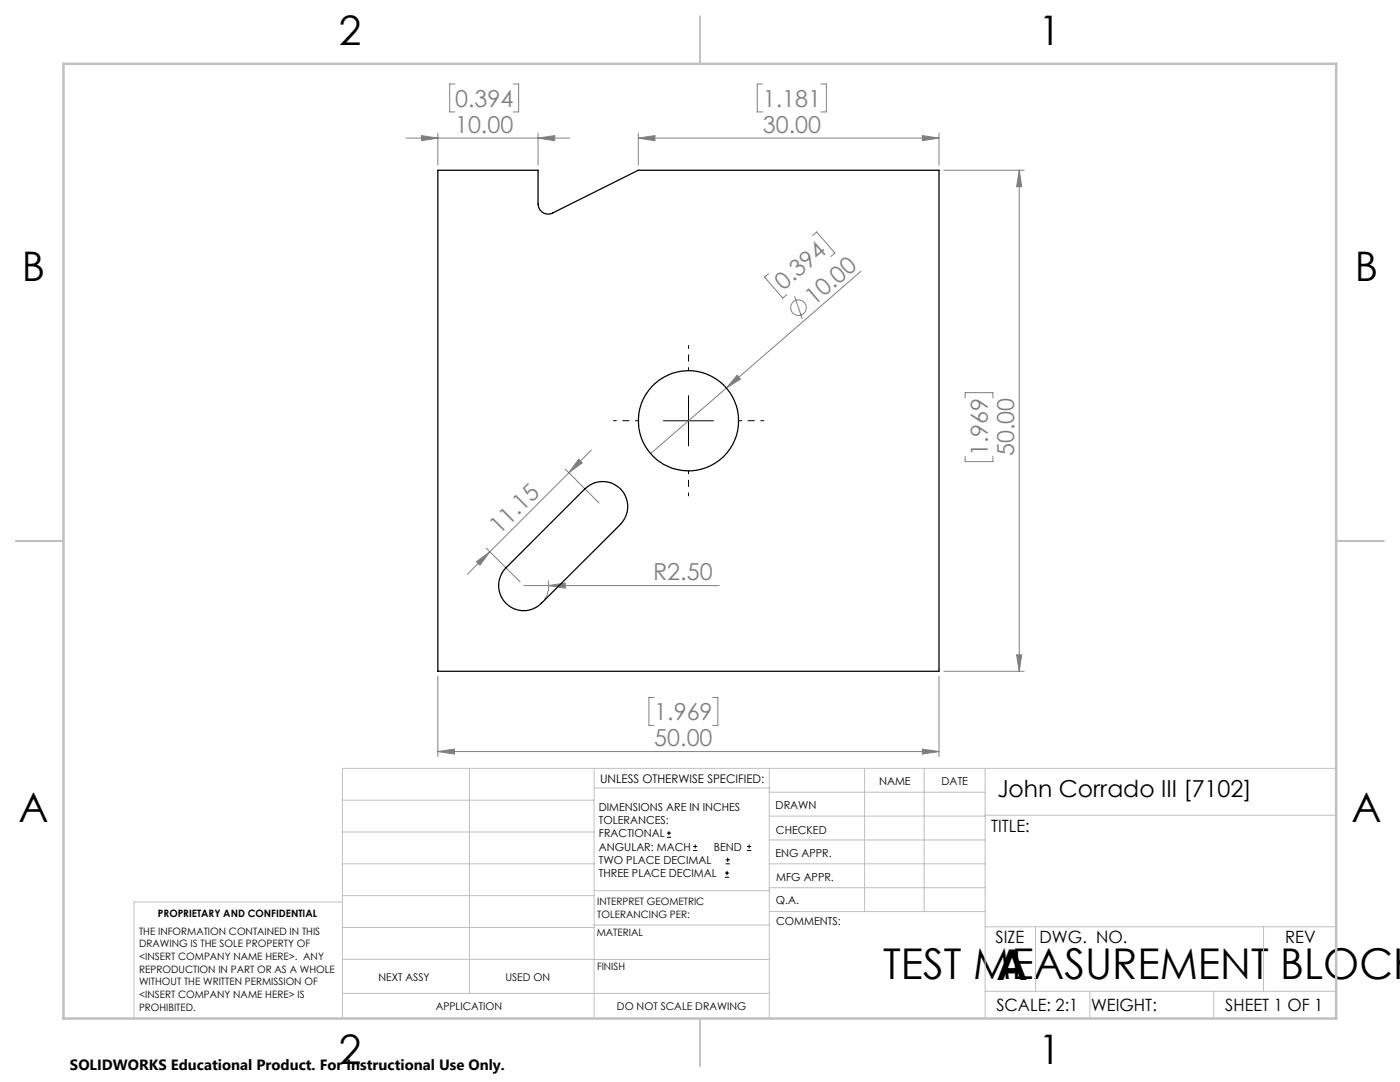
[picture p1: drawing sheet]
<svg xmlns="http://www.w3.org/2000/svg" width="279mm" height="216mm" viewBox="0 0 279 216" stroke-linecap="round" stroke-linejoin="round" font-family="sans-serif">
<g fill="none" stroke="#808080" stroke-width=".2">
<path d="M90.8 16.8h-1.1v5.5h1.1M102.4 16.8h1.1v5.5h-1.1M152.2 16.8h-1.1v5.5h1.1M163.8 16.8h1.1v5.5h-1.1M81 27.6h32.7M84.1 27.1l3.3 .5-3.3 .5zM87.4 26.6v6.3M107.4 26.6v6.3M107.4 27.6l3.3-.5v1zM127.4 26.6v6.3M127.4 27.6h60M127.4 27.6l3.3-.5v1z"/>
<path d="M184.1 27.1l3.3 .5-3.3 .5zM187.4 26.6v6.3M188.4 34h16M203.4 34l.5 3.3h-1zM203.4 34v99.9M153.4 54.6l-.8 .7 3.6 4.2 .8-.7M158.6 59.1l1.5 4.5M162.2 47l.8-.7 3.6 4.2-.8 .7M171.8 54.1l-42 36.4M147.1 74.9l.7 .7-2.8 1.8zM192.6 79.4v-1h5.6v1M112.8 93.6l6.8 6.8"/>
<path d="M113.5 94.3l-20.2 20.3M115.5 91.6l.7 .8-2.7 1.9zM118 89.8l-4.5 4.5M192.6 91.1v1h5.6v-1M95.1 112.1l2.7-2-2 2.7zM97 109.4l6.8 6.7M104.5 116.8h39M109.4 115.9a4.9 4.9 0 0 1-.7 3.7M109.5 116.8l3.3-.5v1.1zM87.4 135v16M130.6 139.2h-1.1v5.5h1.1M142.2 139.2h1.1v5.5h-1.1"/>
<path d="M187.4 135v16M188.4 133.9h16M202.9 130.7h1l-.5 3.2zM87.4 150l3.3-.5v1zM87.4 150h100M184.1 149.5l3.3 .5-3.3 .5z"/>
<circle cx="159.3" cy="61.4" r="1.55"/>
</g>
<g fill="none" stroke="#000" stroke-width=".2">
<path d="M137.4 79v10M132.4 84h10M133.1 167.1h.8M133.1 166.2h.8M133.5 165.8v.9M138.3 169.7h.8M138.3 168.9h.8M138.7 168.5v.8M144.7 175h.8M144.7 174.2h.8M144.8 172.4h.9M144.8 171.6h.9"/>
<path d="M145.1 173.8v.8M145.2 171.1v.9M149.1 169.7h.8M149.1 168.9h.8M149.5 168.5v.8"/>
</g>
<path d="M137.4 73.9v-5M127.4 83.9h-5M137.4 93.9v5M147.4 83.9h5" fill="none" stroke="#000" stroke-width=".2" stroke-dasharray="15.2 1.3 1.3 1.3" stroke-dashoffset="14.6"/>
<g fill="none" stroke="#c0c0c0" stroke-width=".2">
<path d="M68.3 159.7h50.3M93.7 153.3v44.9M118.6 153.3v49.9M118.6 157.2h34.9M153.5 153.3v49.9M153.5 158.1h43.1M172.5 153.3v28.6M184.4 153.3v28.6M196.6 153.3v49.9M266.7 153.3h-198.4v49.9M68.3 178.7h50.3M68.3 172.4h50.3"/>
<path d="M68.3 166h50.3M68.3 180h-41.6v23.2M118.6 177.7h35M153.5 167.6h43.1M153.5 162.8h43.1M153.5 172.4h43.1M153.5 177.1h43.1M196.6 162.7h70.1M68.3 198.2h85.2M68.3 191.4l85.2 .1M68.3 185.1h50.3M118.6 184.6h35"/>
<path d="M153.6 181.9h43M196.6 197.8h70.1M196.6 184.9h70.1M206.7 184.9v12.9M217.5 197.8v5.4M242.2 197.8v5.4M252.2 184.9v12.9"/>
</g>
<path d="M139.7 3.2v9.5M3.1 107.9h9.6M266.7 107.9h9.5M139.7 203.2v9.6" fill="none" stroke="#c0c0c0" stroke-width=".25"/>
<path d="M12.7 12.7h254v190.5h-254z" fill="none" stroke="#c0c0c0" stroke-width=".5"/>
<g fill="#808080">
<path d="M147.1 74.9l.7 .7-2.8 1.8z"/>
<path d="M184.1 27.1l3.3 .5-3.3 .5zM127.4 27.6l3.3-.5v1z"/>
<path d="M87.4 150l3.3-.5v1zM184.1 149.5l3.3 .5-3.3 .5zM109.5 116.8l3.3 .6v-1.1z"/>
<path d="M84.1 27.1l3.3 .5-3.3 .5zM107.4 27.6l3.3-.5v1z"/>
<path d="M115.5 91.6l.7 .8-2.7 1.9zM95.1 112.1l2.7-2-2 2.7z"/>
<path d="M202.9 130.7h1l-.5 3.2zM203.4 34l.5 3.3h-1z"/>
</g>
<g fill="none" stroke="#000" stroke-width=".25">
<path d="M87.4 34h20v6.7a2 2 0 0 0 2.9 1.8l17.1-8.5h60v99.9h-100zM116.7 97.5a5 5 0 0 1 7.1 0 5 5 0 0 1 0 7.1l-15.7 15.8a5 5 0 0 1-7.1 0 5 5 0 0 1 0-7.1z"/>
<circle cx="137.4" cy="84" r="10"/>
</g>
<g font-size="8.5">
<text x="176.3" y="195.4">TEST MEASUREMENT BLOCK</text>
<text x="198.9" y="195.5">A</text>
</g>
<g font-size="8.1">
<text x="67.6" y="8.9">2</text>
<text x="207.3" y="8.9">1</text>
<text x="4.4" y="56.2">B</text>
<text x="270.4" y="56.2">B</text>
<text x="3.7" y="164.1">A</text>
<text x="269.7" y="164.1">A</text>
<text x="67.6" y="212.4">2</text>
<text x="207.3" y="212.4">1</text>
</g>
<g font-size="4.7" fill="#808080">
<text x="90.8" y="21.3">0.394</text>
<text x="152.2" y="21.3">1.181</text>
<text x="90.8" y="26.5">10.00</text>
<text x="152.2" y="26.5">30.00</text>
<text x="156.4" y="58" transform="rotate(-41 156.4 58)">0.394</text>
<text x="162.5" y="61" transform="rotate(-41 162.5 61)">10.00</text>
<text x="197.2" y="91" transform="rotate(-90 197.2 91)">1.969</text>
<text x="202.4" y="91" transform="rotate(-90 202.4 91)">50.00</text>
<text x="99.7" y="106.7" transform="rotate(-45 99.7 106.7)">11.15</text>
<text x="130.3" y="115.8">R2.50</text>
<text x="130.6" y="143.7">1.969</text>
<text x="130.6" y="148.9">50.00</text>
</g>
<text font-size="4.7" x="199" y="159.1">John Corrado III [7102]</text>
<g font-size="3.4">
<text x="197.8" y="166">TITLE:</text>
<text x="198.7" y="188.1">SIZE</text>
<text x="207.5" y="188.1">DWG. NO.</text>
<text x="256.5" y="188.2">REV</text>
<text x="198.8" y="201.7">SCALE: 2:1</text>
<text x="217.7" y="201.8">WEIGHT:</text>
<text x="244.5" y="201.7">SHEET 1 OF 1</text>
</g>
<text font-size="3" x="14" y="213.5">SOLIDWORKS Educational Product. For Instructional Use Only.</text>
<text font-size="2.4" x="119.8" y="156.2">UNLESS OTHERWISE SPECIFIED:</text>
<g font-size="2.2">
<text x="119.5" y="161.8">DIMENSIONS ARE IN INCHES</text>
<text x="154.8" y="161.4">DRAWN</text>
<text x="175.4" y="156.6">NAME</text>
<text x="187.9" y="156.7">DATE</text>
<text x="119.5" y="164.4">TOLERANCES:</text>
<text x="119.5" y="167.1">FRACTIONAL</text>
<text x="154.9" y="166.3">CHECKED</text>
<text x="119.5" y="169.7">ANGULAR: MACH</text>
<text x="119.5" y="172.4">TWO PLACE DECIMAL</text>
<text x="142.5" y="169.7">BEND</text>
<text x="154.8" y="171">ENG APPR.</text>
<text x="119.5" y="175">THREE PLACE DECIMAL</text>
<text x="154.9" y="175.7">MFG APPR.</text>
<text x="154.9" y="180.4">Q.A.</text>
<text x="154.9" y="184.6">COMMENTS:</text>
</g>
<g font-size="2.1">
<text x="75.5" y="195.7">NEXT ASSY</text>
<text x="100.9" y="195.7">USED ON</text>
<text x="86.9" y="201.5">APPLICATION</text>
<text x="123.1" y="201.6">DO NOT SCALE DRAWING</text>
</g>
<g font-size="2">
<text x="31.5" y="182.9">PROPRIETARY AND CONFIDENTIAL</text>
<text x="119.2" y="180.6">INTERPRET GEOMETRIC</text>
<text x="119.2" y="183.1">TOLERANCING PER:</text>
<text x="27.8" y="186.5">THE INFORMATION CONTAINED IN THIS</text>
<text x="27.8" y="189">DRAWING IS THE SOLE PROPERTY OF</text>
<text x="27.8" y="191.6">&lt;INSERT COMPANY NAME HERE&gt;. ANY</text>
<text x="119.1" y="186.7">MATERIAL</text>
<text x="27.8" y="194.1">REPRODUCTION IN PART OR AS A WHOLE</text>
<text x="27.8" y="196.6">WITHOUT THE WRITTEN PERMISSION OF</text>
<text x="119.1" y="193.5">FINISH</text>
<text x="27.8" y="199.1">&lt;INSERT COMPANY NAME HERE&gt; IS</text>
<text x="27.8" y="201.7">PROHIBITED.</text>
</g>
</svg>
